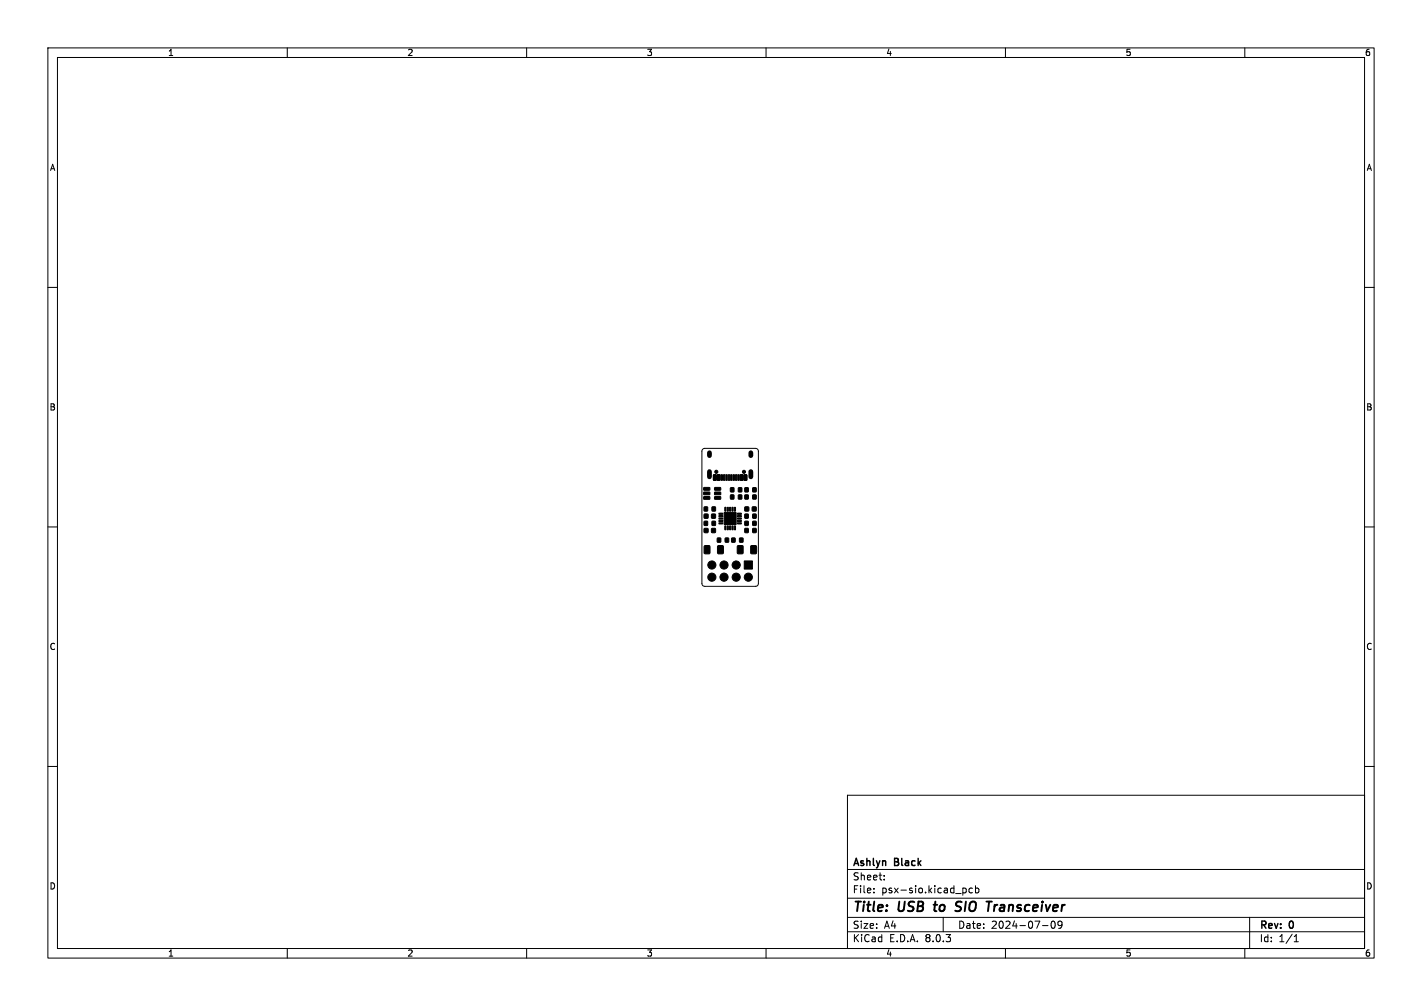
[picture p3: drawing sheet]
<svg xmlns="http://www.w3.org/2000/svg" width="297mm" height="210mm" viewBox="0 0 297 210" stroke-linecap="round" stroke-linejoin="round" font-family="sans-serif">
<g fill="none" stroke="#000" stroke-width=".21">
<path d="M10 10h277v190h-277zM12 12h273v186h-273zM60 10v2M110 10v2M160 10v2M210 10v2M260 10v2M10 60h2M285 60h2M146.8 93.8l.4-.2h10.6l.3 .1 .3 .3v27.8l-.1 .3-.3 .3h-10.8l-.3-.1-.3-.3v-27.8zM10 110h2M285 110h2"/>
<path d="M10 160h2M285 160h2M177 166h108v32h-108zM60 198v2M110 198v2M160 198v2M177 194.5h108M177 191.5h108M177 187.5h108M177 181.5h108M182.5 186.3v.1M182.5 185.5v.1"/>
<path d="M184.7 183.6v.1M184.7 182.8v.1M197 191.5v3M201.2 185.4h.3l.3 .3-.1 .6-.5 .1M203.1 185.5l-.4-.1-.3 .3 .1 .6h.6M203.7 185.5l.5-.1 .3 .3-.2 .6h-.6M203.7 184.9v1.5M210 198v2M217.7 193.2h1.2M219.7 192.4l.2-.1a.8 .8 0 0 1 .5 .7 .8 .8 0 0 1-.5 .8 1 1 0 0 1-.2-1.4zM221.8 192.9l-.3 .3h-.3l-.2-.3 .1-.5 .4-.1 .2 .1a.99 .99 0 0 1-.3 1.4h-.3M260 198v2"/>
<path d="M261 191.5v6.5M270.3 196.6h.9M270.3 195.5l.4-.4v1.5"/>
</g>
<path d="M195 188.9h.8M195.4 188.2l-.3 1.7 .3 .3M200.6 190a.85 .85 0 0 1-1.1 .1M200.6 188.2l-.7 .1-.2 .5 .1 .3 .8 .3M206 188.2h1.2M207.8 188.9l-.2 1.3M208.1 188.9l-.4 .4" fill="none" stroke="#000" stroke-width=".4"/>
<g fill="#000" stroke="#000" stroke-width=".21">
<path d="M147.1 110.3h.8v.9h-.8zM147.1 108.8h.7v.9h-.7zM147.1 105.8h.7v.9h-.7zM147.1 107.3h.8v.9h-.8zM147.1 113.9h.9l.3 .1v1.4l-.2 .2h-.8l-.2-.1zM147 101.8h1.2l.1 .5h-1.3zM147 102.7h1.2l.1 .5-1.3 .1zM147 103.7h1.2l.1 .5h-1.3zM148.6 110.3h.8v.9h-.8zM148.6 107.3h.8v.9h-.8zM148.7 108.8h.7v.9h-.7zM148.7 105.8h.7v.9h-.7z"/>
<path d="M149 99.1l.6 .1-.1 1.1-.5-.1zM149.9 113.9h1l.2 .1v1.4l-.2 .2h-.8l-.2-.1zM149.8 99.1l.6 .1-.1 1.1-.5-.1zM149.3 103.7h1.2v.5h-1.2zM149.3 102.7h1.2v.5l-1.2 .1zM149.3 101.8h1.2v.5h-1.2zM149.8 112.3h.7v.9h-.7zM150.6 99.1l.3 .1-.1 1.1-.2-.1zM150.2 107.1h.7l.1 .2-.8 .1zM150.2 107.6h.7l.1 .2-.8 .1zM150.2 108.1h.7l.1 .2-.8 .1zM150.2 108.6h.7l.1 .2-.8 .1z"/>
<path d="M150.2 109.1h.7l.1 .2-.8 .1zM151.1 99.1l.3 .1-.1 1.1-.2-.1zM151.4 105.9h.2v.8h-.2zM151.4 109.8h.2v.8h-.2zM151.6 99.1l.3 .1-.1 1.1-.2-.1zM151.9 105.9h.2v.8h-.2zM151.9 109.8h.2v.8h-.2zM151.5 112.3h.7v.9h-.7zM152.1 99.1l.3 .1-.1 1.1-.2-.1zM152.6 103.3h.7v.9h-.7zM152.6 101.8h.7v.9h-.7zM152.4 105.9h.2v.8h-.2z"/>
<path d="M152.4 109.8h.2v.8h-.2zM152.8 112.3h.7v.9h-.7zM152.6 99.1l.3 .1-.1 1.1-.2-.1zM152.9 105.9h.2v.8h-.2zM152.9 109.8h.2v.8h-.2zM153.1 99.1l.3 .1-.1 1.1-.2-.1zM153.4 105.9h.2v.8h-.2zM153.4 109.8h.2v.8h-.2zM151.2 107h2.6v2.5h-2.6zM153.6 99.1l.3 .1-.1 1.1-.2-.1zM154.2 103.3h.7v.9h-.7zM154.2 101.8h.7v.9h-.7z"/>
<path d="M154.1 99.1l.3 .1-.1 1.1-.2-.1zM154.5 112.3h.7v.9h-.7zM154 109.1h.8v.2l-.7 .1zM154 108.6h.8v.2l-.7 .1zM154 108.1h.8v.2l-.7 .1zM154 107.6h.8v.2l-.7 .1zM154 107.1h.8v.2l-.7 .1zM154.6 99.1l.6 .1-.1 1.1-.5-.1zM154 113.9h1l.2 .1v1.4l-.1 .2h-.9l-.2-.1zM155.5 117.1h1.7v1.7h-1.7zM155.6 110.3h.7v.9h-.7zM155.6 108.8h.7v.9h-.7z"/>
<path d="M155.6 107.3h.7v.9h-.7zM155.4 99.1l.6 .1-.1 1.1-.5-.1zM155.6 101.8h.7v.9h-.7zM155.6 103.3h.7v.9h-.7zM155.6 105.8h.8v.9h-.8zM157.2 110.3h.7v.9h-.7zM157.2 108.8h.7v.9h-.7zM157.2 107.3h.7v.9h-.7zM157.2 101.8h.7v.9h-.7zM157.2 103.3h.7v.9h-.7zM157.1 105.8h.8v.9h-.8zM156.8 113.9h1l.2 .1v1.4l-.1 .2h-.9l-.2-.1z"/>
<circle cx="149.6" cy="98.5" r=".33"/>
<circle cx="155.4" cy="98.5" r=".33"/>
<circle cx="148.7" cy="117.9" r=".85"/>
<circle cx="151.2" cy="117.9" r=".85"/>
<circle cx="153.8" cy="117.9" r=".85"/>
<circle cx="148.7" cy="120.5" r=".85"/>
<circle cx="151.2" cy="120.5" r=".85"/>
<circle cx="153.8" cy="120.5" r=".85"/>
<circle cx="156.3" cy="120.5" r=".85"/>
</g>
<path d="M148.2 94.5v.6M148.2 98.4v1.1M156.8 94.5v.6M156.8 98.4v1.1" fill="none" stroke="#000" stroke-width="1"/>
<g font-size="2.8">
<text x="178" y="190.9">Title:</text>
<text x="187.7" y="190.9">USB</text>
<text x="196" y="190.9">to</text>
<text x="201.3" y="190.9">SIO</text>
<text x="208.5" y="190.9">Transceiver</text>
</g>
<g font-size="2.1">
<text x="178" y="184">Sheet:</text>
<text x="178" y="181.2">Ashlyn</text>
<text x="186.9" y="181.2">Black</text>
<text x="178" y="186.7">File:</text>
<text x="184.1" y="186.7">psx-sio.kicad_pcb</text>
<text x="178" y="196.9">KiCad</text>
<text x="178" y="194.1">Size:</text>
<text x="184.7" y="194.1">A4</text>
<text x="185.7" y="196.9">E.D.A.</text>
<text x="193.3" y="196.9">8.0.3</text>
<text x="200" y="194.1">Date:</text>
<text x="207" y="194.1">2024-07-09</text>
<text x="263" y="194.3">Rev:</text>
<text x="263" y="196.9">Id:</text>
<text x="267.1" y="196.9">1/1</text>
<text x="269.4" y="194.3">0</text>
</g>
<g font-size="1.8">
<text x="35" y="11.9">1</text>
<text x="85" y="11.9">2</text>
<text x="135" y="11.9">3</text>
<text x="185" y="11.9">4</text>
<text x="235" y="11.9">5</text>
<text x="285" y="11.9">6</text>
<text x="10.3" y="35.9">A</text>
<text x="285.4" y="35.9">A</text>
<text x="10.3" y="85.9">B</text>
<text x="285.3" y="85.9">B</text>
<text x="10.3" y="135.9">C</text>
<text x="285.3" y="135.9">C</text>
<text x="10.3" y="185.9">D</text>
<text x="285.3" y="185.9">D</text>
<text x="35" y="199.9">1</text>
<text x="85" y="199.9">2</text>
<text x="135" y="199.9">3</text>
<text x="185" y="199.9">4</text>
<text x="235" y="199.9">5</text>
<text x="285" y="199.9">6</text>
</g>
</svg>
